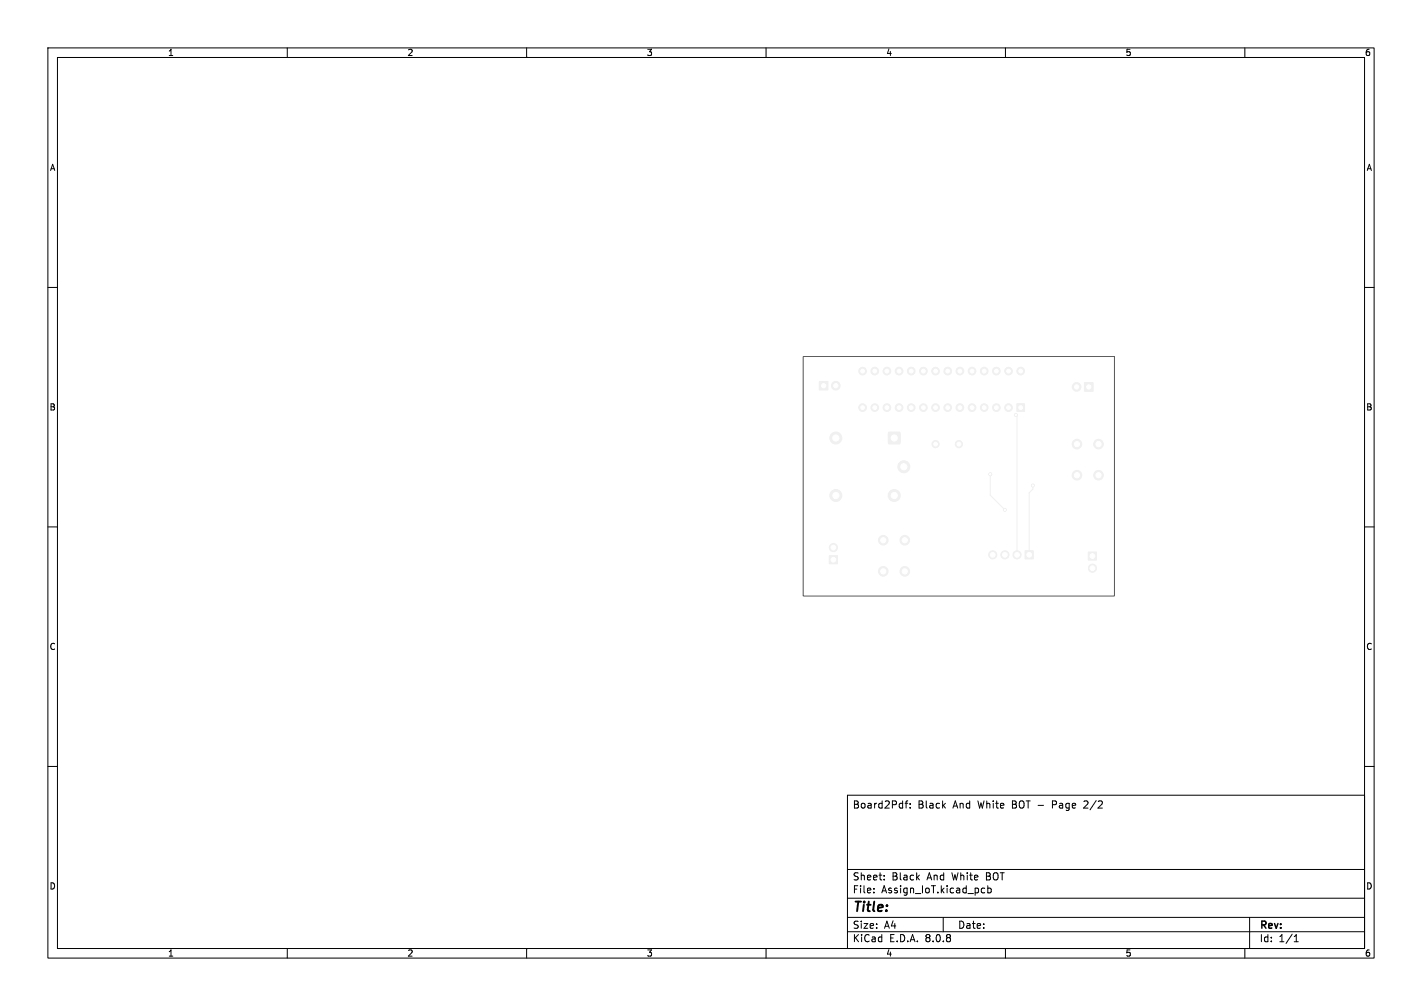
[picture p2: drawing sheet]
<svg xmlns="http://www.w3.org/2000/svg" width="297mm" height="210mm" viewBox="0 0 297 210" stroke-linecap="round" stroke-linejoin="round" font-family="sans-serif">
<g fill="#f0f0f0" stroke="#f0f0f0" stroke-width=".21">
<path d="M185.6 90.3h2.4v2.3h-2.4z"/>
<path d="M173.2 116h1.7v1.7h-1.7z"/>
<path d="M226.5 79.9h1.8v1.8h-1.8z"/>
<path d="M214.1 115h1.7v1.7h-1.7z"/>
<path d="M171.1 79.6h1.8v1.8h-1.8z"/>
<path d="M227.3 115.2h1.7v1.7h-1.7z"/>
<path d="M212.4 84.3h1.6v1.6h-1.6z"/>
<circle cx="188.8" cy="97.4" r="1.25"/>
<circle cx="174.6" cy="91.4" r="1.25"/>
<circle cx="174.6" cy="103.4" r="1.25"/>
<circle cx="186.8" cy="103.4" r="1.25"/>
<circle cx="174.1" cy="114.3" r=".85"/>
<circle cx="224.9" cy="80.8" r=".9"/>
<circle cx="212.4" cy="115.8" r=".85"/>
<circle cx="209.9" cy="115.8" r=".85"/>
<circle cx="207.3" cy="115.8" r=".85"/>
<circle cx="174.6" cy="80.5" r=".9"/>
<circle cx="224.9" cy="92.7" r="1"/>
<circle cx="224.9" cy="99.2" r="1"/>
<circle cx="229.4" cy="92.7" r="1"/>
<circle cx="229.4" cy="99.2" r="1"/>
<circle cx="195.4" cy="92.7" r=".75"/>
<circle cx="200.3" cy="92.7" r=".75"/>
<circle cx="189" cy="119.3" r="1"/>
<circle cx="189" cy="112.8" r="1"/>
<circle cx="184.5" cy="119.3" r="1"/>
<circle cx="184.5" cy="112.8" r="1"/>
<circle cx="228.2" cy="118.6" r=".85"/>
<circle cx="210.6" cy="85.1" r=".8"/>
<circle cx="208.1" cy="85.1" r=".8"/>
<circle cx="205.6" cy="85.1" r=".8"/>
<circle cx="203" cy="85.1" r=".8"/>
<circle cx="200.5" cy="85.1" r=".8"/>
<circle cx="197.9" cy="85.1" r=".8"/>
<circle cx="195.4" cy="85.1" r=".8"/>
<circle cx="192.9" cy="85.1" r=".8"/>
<circle cx="190.3" cy="85.1" r=".8"/>
<circle cx="187.8" cy="85.1" r=".8"/>
<circle cx="185.2" cy="85.1" r=".8"/>
<circle cx="182.7" cy="85.1" r=".8"/>
<circle cx="180.2" cy="85.1" r=".8"/>
<circle cx="180.2" cy="77.5" r=".8"/>
<circle cx="182.7" cy="77.5" r=".8"/>
<circle cx="185.2" cy="77.5" r=".8"/>
<circle cx="187.8" cy="77.5" r=".8"/>
<circle cx="190.3" cy="77.5" r=".8"/>
<circle cx="192.9" cy="77.5" r=".8"/>
<circle cx="195.4" cy="77.5" r=".8"/>
<circle cx="197.9" cy="77.5" r=".8"/>
<circle cx="200.5" cy="77.5" r=".8"/>
<circle cx="203" cy="77.5" r=".8"/>
<circle cx="205.6" cy="77.5" r=".8"/>
<circle cx="208.1" cy="77.5" r=".8"/>
<circle cx="210.6" cy="77.5" r=".8"/>
<circle cx="213.2" cy="77.5" r=".8"/>
</g>
<g fill="#ececec" stroke="#ececec" stroke-width=".21">
<circle cx="215.7" cy="101.3" r=".3"/>
<circle cx="212.2" cy="86.6" r=".3"/>
<circle cx="209.9" cy="106.4" r=".3"/>
<circle cx="206.8" cy="99" r=".3"/>
</g>
<path d="M206.8 99v4.4l3.1 3M212.2 86.6l.2 .3v28.9M215.7 101.3v.8l-.7 .8v12.9" fill="none" stroke="#f0f0f0" stroke-width=".21"/>
<g fill="#fff" stroke="#fff" stroke-width=".21">
<circle cx="215.7" cy="101.3" r=".15"/>
<circle cx="212.2" cy="86.6" r=".15"/>
<circle cx="209.9" cy="106.4" r=".15"/>
<circle cx="206.8" cy="99" r=".15"/>
<circle cx="188.8" cy="97.4" r=".65"/>
<circle cx="174.6" cy="91.4" r=".65"/>
<circle cx="174.6" cy="103.4" r=".65"/>
<circle cx="186.8" cy="91.4" r=".65"/>
<circle cx="186.8" cy="103.4" r=".65"/>
<circle cx="174.1" cy="116.8" r=".5"/>
<circle cx="174.1" cy="114.3" r=".5"/>
<circle cx="227.4" cy="80.8" r=".45"/>
<circle cx="224.9" cy="80.8" r=".45"/>
<circle cx="215" cy="115.8" r=".5"/>
<circle cx="212.4" cy="115.8" r=".5"/>
<circle cx="209.9" cy="115.8" r=".5"/>
<circle cx="207.3" cy="115.8" r=".5"/>
<circle cx="172" cy="80.5" r=".45"/>
<circle cx="174.6" cy="80.5" r=".45"/>
<circle cx="224.9" cy="92.7" r=".55"/>
<circle cx="224.9" cy="99.2" r=".55"/>
<circle cx="229.4" cy="92.7" r=".55"/>
<circle cx="229.4" cy="99.2" r=".55"/>
<circle cx="195.4" cy="92.7" r=".4"/>
<circle cx="200.3" cy="92.7" r=".4"/>
<circle cx="189" cy="119.3" r=".55"/>
<circle cx="189" cy="112.8" r=".55"/>
<circle cx="184.5" cy="119.3" r=".55"/>
<circle cx="184.5" cy="112.8" r=".55"/>
<circle cx="228.2" cy="116.1" r=".5"/>
<circle cx="228.2" cy="118.6" r=".5"/>
<circle cx="213.2" cy="85.1" r=".4"/>
<circle cx="210.6" cy="85.1" r=".4"/>
<circle cx="208.1" cy="85.1" r=".4"/>
<circle cx="205.6" cy="85.1" r=".4"/>
<circle cx="203" cy="85.1" r=".4"/>
<circle cx="200.5" cy="85.1" r=".4"/>
<circle cx="197.9" cy="85.1" r=".4"/>
<circle cx="195.4" cy="85.1" r=".4"/>
<circle cx="192.9" cy="85.1" r=".4"/>
<circle cx="190.3" cy="85.1" r=".4"/>
<circle cx="187.8" cy="85.1" r=".4"/>
<circle cx="185.2" cy="85.1" r=".4"/>
<circle cx="182.7" cy="85.1" r=".4"/>
<circle cx="180.2" cy="85.1" r=".4"/>
<circle cx="180.2" cy="77.5" r=".4"/>
<circle cx="182.7" cy="77.5" r=".4"/>
<circle cx="185.2" cy="77.5" r=".4"/>
<circle cx="187.8" cy="77.5" r=".4"/>
<circle cx="190.3" cy="77.5" r=".4"/>
<circle cx="192.9" cy="77.5" r=".4"/>
<circle cx="195.4" cy="77.5" r=".4"/>
<circle cx="197.9" cy="77.5" r=".4"/>
<circle cx="200.5" cy="77.5" r=".4"/>
<circle cx="203" cy="77.5" r=".4"/>
<circle cx="205.6" cy="77.5" r=".4"/>
<circle cx="208.1" cy="77.5" r=".4"/>
<circle cx="210.6" cy="77.5" r=".4"/>
<circle cx="213.2" cy="77.5" r=".4"/>
</g>
<g fill="none" stroke="#000" stroke-width=".21">
<path d="M10 10h277v190h-277zM12 12h273v186h-273zM60 10v2M110 10v2M160 10v2M210 10v2M260 10v2M10 60h2M285 60h2M10 110h2M285 110h2M10 160h2"/>
<path d="M177 166h108v32h-108zM189 167.7h.6M189.6 167.2l-.4 .2v1.3M190.1 168.6v.1M190.1 167.8v.1M227.2 167.8l-.9 .9h.9M285 160h2M60 198v2M110 198v2M160 198v2M177 194.5h108M177 191.5h108"/>
<path d="M177 187.5h108M177 181.5h108M182.5 186.3v.1M182.5 185.5v.1M184.7 183.6v.1M184.7 182.8v.1M197 191.5v3M205.1 186.3h.6M205.1 185.5h.6M206.3 185.5l.4-.1 .3 .3-.1 .6h-.6M206.3 184.9v1.5M210 198v2"/>
<path d="M260 198v2M261 191.5v6.5M270.3 196.6h.9M270.3 195.5l.4-.4v1.5"/>
</g>
<path d="M167.8 74.4h65v50h-65z" fill="none" stroke="#575757" stroke-width=".21"/>
<text font-size="2.8" x="178" y="190.9">Title:</text>
<g font-size="2.1">
<text x="178" y="169">Board2Pdf:</text>
<text x="191.7" y="169">Black</text>
<text x="199.1" y="169">And</text>
<text x="204.4" y="169">White</text>
<text x="211.6" y="169">BOT -</text>
<text x="220.3" y="169">Page</text>
<text x="227.1" y="169">2/2</text>
<text x="178" y="184">Sheet:</text>
<text x="186.2" y="184">Black</text>
<text x="193.7" y="184">And</text>
<text x="199" y="184">White</text>
<text x="206.2" y="184">BOT</text>
<text x="178" y="186.7">File:</text>
<text x="184.1" y="186.7">Assign_IoT.kicad_pcb</text>
<text x="178" y="196.9">KiCad</text>
<text x="178" y="194.1">Size:</text>
<text x="184.7" y="194.1">A4</text>
<text x="185.7" y="196.9">E.D.A.</text>
<text x="193.3" y="196.9">8.0.8</text>
<text x="200" y="194.1">Date:</text>
<text x="263" y="194.3">Rev:</text>
<text x="263" y="196.9">Id:</text>
<text x="267.1" y="196.9">1/1</text>
</g>
<g font-size="1.8">
<text x="35" y="11.9">1</text>
<text x="85" y="11.9">2</text>
<text x="135" y="11.9">3</text>
<text x="185" y="11.9">4</text>
<text x="235" y="11.9">5</text>
<text x="285" y="11.9">6</text>
<text x="10.3" y="35.9">A</text>
<text x="285.4" y="35.9">A</text>
<text x="10.3" y="85.9">B</text>
<text x="285.3" y="85.9">B</text>
<text x="10.3" y="135.9">C</text>
<text x="285.3" y="135.9">C</text>
<text x="10.3" y="185.9">D</text>
<text x="285.3" y="185.9">D</text>
<text x="35" y="199.9">1</text>
<text x="85" y="199.9">2</text>
<text x="135" y="199.9">3</text>
<text x="185" y="199.9">4</text>
<text x="235" y="199.9">5</text>
<text x="285" y="199.9">6</text>
</g>
</svg>
